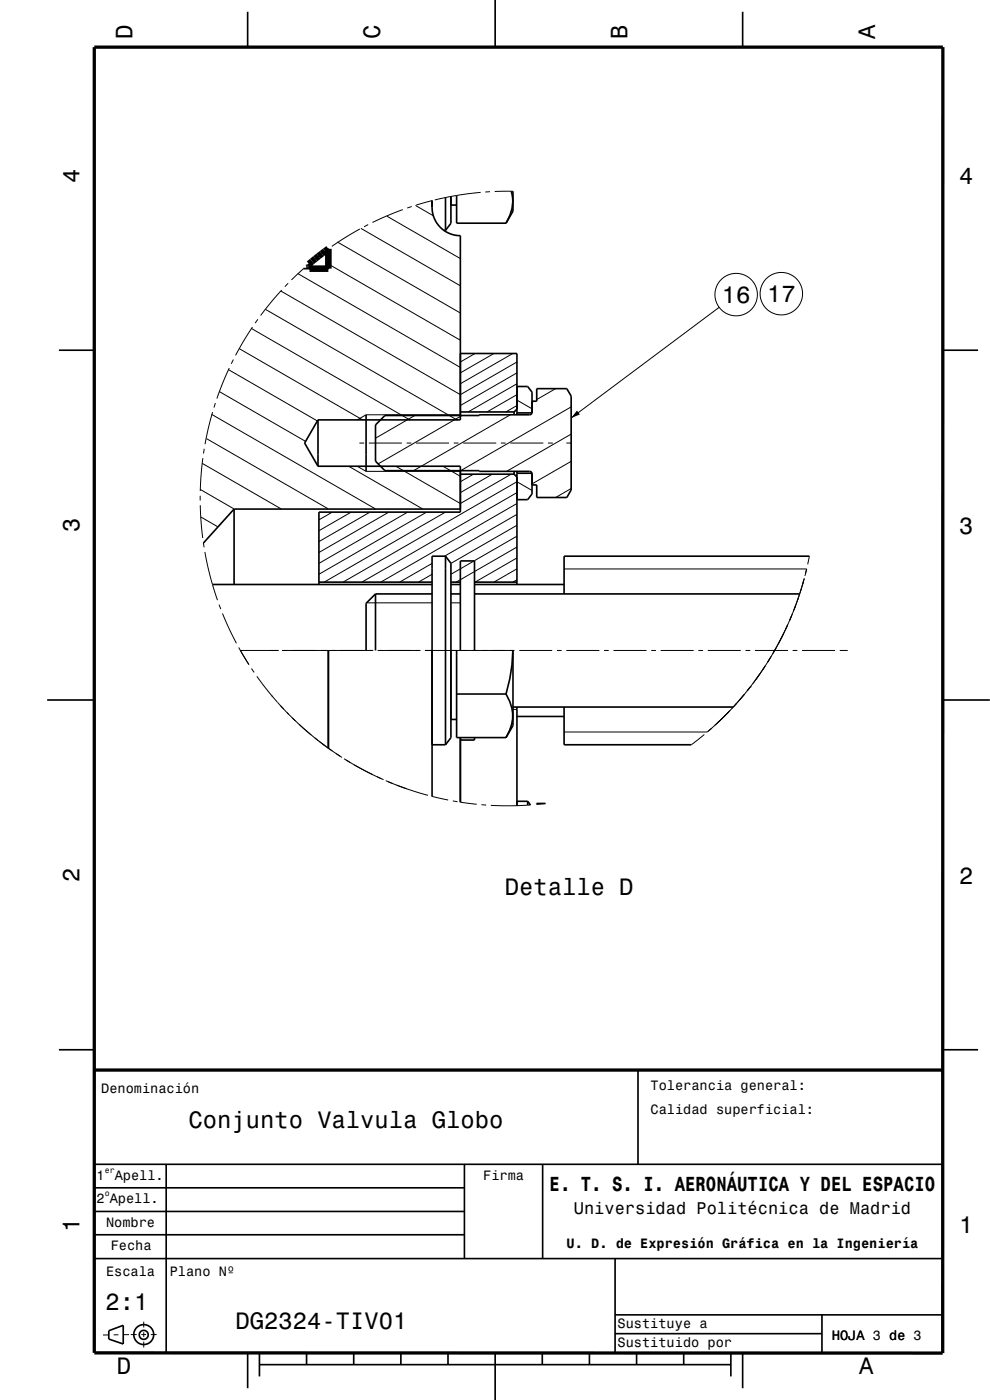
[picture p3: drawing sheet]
<svg xmlns="http://www.w3.org/2000/svg" width="210mm" height="297mm" viewBox="0 0 210 297" stroke-linecap="round" stroke-linejoin="round" font-family="sans-serif">
<g fill="none" stroke="#000" stroke-width=".21">
<path d="M63.2 58l34.4 19.9M64.6 56.8l-2.8 2.6M66.1 55.5l-.8 .7M69.6 56l28 16.1M69.7 52.7l-2.8 2.2M71.6 51.4l26 15M76.3 48.6l-5.9 3.7M76.6 48.4l21 12.2M78.1 47.6l-.9 .5M82.1 45.9l15.5 8.9M85.4 44.5l-6.4 2.7M87.3 43.8l-.9 .3"/>
<path d="M88.1 43.6l3.8 2.2M91.7 42.5l-3.4 1M101.9 40.8l-4.7 .6-5 1M103.9 40.7h-1M108.8 40.6h-3.9M48.5 78.4l18.8 10.9M48.6 78.1l-2.6 6.5M49.5 76.3l-.4 .9M50.7 74l26.3 15.1M53.3 69.7l33.7 19.4M53.6 69.4l-3.6 6M54.7 67.7l-.6 .9"/>
<path d="M56.3 65.6l40.7 23.5M59.6 61.7l38 22M59.7 61.5l-4.4 5.4M61.1 60.1l-.7 .7M100.8 75l-3.1 1.8M104.8 75l-7.1 4.1M108.8 75l-11.1 6.4M109.7 79.1l-12 6.9M109.7 76.8l-12 6.9M152.6 65.2l-31.4 23.5M42.9 98.3l16.7 9.6M43 97.2l-.5 7"/>
<path d="M43.3 95.2l-.1 1M43.8 93l25.8 14.9M44.9 87.9l34.7 20M45.1 87.4l-1.6 6.8M45.7 85.5l-.3 1M46.5 83.1l18.4 10.6M74.1 99l15.5 8.9M75.8 98.9l1.9 1.1h20M76.2 94h1.1M78.3 94h7M84.1 99l13.5 7.8M86.3 94h1"/>
<path d="M88 88.1l-8.4 4.9M88.3 94h7M94.1 99l3.5 2M96.3 94h1M97.7 88h-20l-1.9 1.1M98 88.1l-17.8 10.3M98.3 94h7M106.3 94h1M108.2 88l-20.5 11.8M108.3 94h7M109.6 84.9l3.3 1.8M109.7 81.4l-10.4 6"/>
<path d="M109.7 86l-2.4 1.4M109.7 83.7l-6.4 3.7M113.3 85.1l-.5 .3M116.3 94h1M117.9 82.4l-4 2.3M120.1 94h1.1M121.2 97.9l-8.4 4.8M121.2 92.1l-13.7 7.9M121.2 86.3l-23.5 13.5M42.5 105.2v1M42.5 107.2l.5 6.9M42.5 103.9l7.1 4"/>
<path d="M42.6 109.7l3.6 2M43.1 115.1l.2 1M43.5 117.1l1.5 6.8M70.5 108.6l-2.8 1.7M74.5 108.6l-6.8 4M78.5 108.6l-10.8 6.3M82.5 108.6l-14.8 8.6M86.5 108.6l-18.8 10.9M90.5 108.6l-22.8 13.2M91.7 119.5l-6.9 4M94.5 108.6l-25.7 14.9M100.4 100.6l-2.8 1.6"/>
<path d="M104.4 100.6l-6.8 3.9M108.4 100.6l-10.8 6.2M109.6 118.4l-8.8 5.1M109.6 116.1l-12.8 7.4M109.6 113.8l-13.9 8M109.6 111.4l-13.9 8.1M109.6 109.1l-15.3 8.9M109.6 106.8l-28.8 16.7M109.6 104.5l-32.8 19M109.6 102.2l-36.8 21.3M109.7 102.2l3.2 1.8M121.2 103.6l-3.4 2"/>
<path d="M171.7 118l-.4 1.7M45.1 124l1 3.3M46.5 128.3l.3 .9M47.2 130.1l3 6.4M50.6 137.4l.4 .6M51 138l1.8 3M51 138h7.8M57.5 138h1.6M59.8 138h11.4M70.1 138h9.1M77.8 127.9h13.9M80.1 138h9.1"/>
<path d="M90.1 138h19M91.7 121.8l-2.9 1.7M95.7 127.9h2M109.6 123l-.8 .5M109.6 120.7l-4.8 2.8M110.1 138h7M118.1 138h1M119.7 120.7h51.4M120.1 138h7M128.1 138h1M130.1 138h7M138.1 138h1"/>
<path d="M140.1 138h7M148.1 138h1M150.1 138h7M158.1 138h1M160.1 138h7M163.4 139.6l-.5 .8M163.6 139.2l-3.9 5.8M164.6 137.5l-.5 .8M166.2 134.3l-3.4 6.2M166.7 133.4l.4-.9-3.2 6.2M167.9 130.7l-.4 .9M168.1 130.3l-3 6.3"/>
<path d="M168.1 138h1M168.8 128.4l-.4 .9M169.3 126.9l-1 2.8M169.9 125.1l-2.4 6.5M170.1 138h7M170.5 123.1l-.3 1M170.6 122.8l-.7 2.5M170.6 122.6l-1.5 4.9M171.1 120.7l-.2 1M171.1 120.7l-.4 1.5M178.1 138h1.7M53.4 141.9l.5 .8"/>
<path d="M54.5 143.5l4.3 5.5M57.7 147.6l.1 .2M58.9 149l2.4 2.5M59.5 149.7l.7 .7M60.9 151.2l5.1 4.7M62 152.3l.7 .7M63.4 153.6l5.4 4.5M66.8 156.5l.8 .7M67.7 157.2l2.8 2.1M68.4 157.8l1.3 .9M69.6 158.7h.1M69.7 158.7l2.9 2"/>
<path d="M71.3 159.9l.8 .5M108.8 150.5h.9M149.4 155.8l-2.7 2.2M150.9 154.5l-.7 .7M154.6 151l-2.5 2.4M154.9 150.7l-4.9 4.6h-30.3M155.5 150l-3.8 3.9M155.5 150l-.2 .3M156.2 149.2l-.6 .8M157.8 147.4l-2.3 2.6M157.9 147.2l-2.3 2.7M159.1 145.8l-.6 .8"/>
<path d="M159.2 145.7l-.6 .8M159.2 145.7h.1M161.2 143l-4.3 5.5M161.7 142.1l.6-.8-2 2.9M73 161l6.1 3.4M73.4 161.2l.9 .5M75.1 162.2l6.3 3.2M80 164.8l.9 .4M81.8 165.6l4.5 1.7M82.3 165.8l.9 .4M84.1 166.6l6.7 2.1M91.6 168.9l3.5 .8"/>
<path d="M96.1 169.9l.9 .2M97.6 170.2l3.5 .4M102.1 170.7l1 .1M112.5 170.8l-4.4 .1h-4M115.7 170.4l-1.8 .3M23.1 283.2h-1.2M25.1 283.2h-1M27.4 283.1l-1.3 .1M27.7 283.1h1.3M30 283.1h1M30.5 280.4v1.2M30.5 282.6v1"/>
<path d="M30.5 284.6v1.3M32 283.1h1.2"/>
<circle cx="156.2" cy="62.5" r="4.5"/>
<circle cx="165.7" cy="62.3" r="4.5"/>
</g>
<path d="M65.5 56l4.2-3.2v4.2h-4z" fill="none" stroke="#000" stroke-width="1.4" stroke-linecap="butt"/>
<g fill="none" stroke="#000" stroke-width=".35">
<path d="M52.5 2.5v7.5M105 0v10M157.5 2.5v7.5M65.5 56l.2 1M69.7 52.8v4.2h-5.3M91.7 42.6v1.4a6 6 0 0 0 6 6v39.1h-30.2M94.2 48.9h.3M94.5 41.9v7M95.7 41.7v5.7l-1.2 1.5M95.7 43.5h1.2M96.9 41.5v5.8h10.4M108.4 40.6l.3 1.1a7.9 7.9 0 0 1-1.4 5.6"/>
<path d="M108.8 40.6v4.2l-1.5 2.5M12.5 74.3h7.5M97.7 75h12v13M200 74.3h7.5M67.5 98.9h30.2v9.7h-30v15.4M67.5 89.1l-2.9 4.9 2.9 4.9M67.5 89.1v9.8M77.7 88v12M97.7 87.4h11.4M109.1 87.4v.6M109.1 100v.6M109.7 100v24"/>
<path d="M109.7 86.8l-.6 .6M109.7 82h2.2l1 1.2v4.4h-3.2M112.9 87.5l-.1 .3-.4 .2-30.7 .1-2 2v7.7l2 2 30.7 .2 .2 .1 .3 .4M112.9 85.1h1v-2.7h6.3l1 1.6v19.9l-1 1.6h-6.3v-2.6h-1M49.7 108v16M49.7 108h48M49.7 108l-6.6 7.2M94.5 118h-2.8v51M94.5 118l1.2 1.5v37l-1.2 1.5M94.5 118v40M97.7 100.6h11.4M109.1 100.6l.6 .6"/>
<path d="M109.7 100.4h3.2v4.4l-1 1.2h-2.2M171.7 118h-52v8M45.1 124h46.6M67.7 123.5h24M69.7 138v20.7M79.7 126l-2 2v10M79.7 126v12M79.7 126h12M95.7 124h2M95.7 126h2M95.7 123.5h2M96.9 138v18.5h10.4"/>
<path d="M97.7 138v-19h3v19M100.7 124h19M100.7 126h68.9M100.7 123.5h9M108.8 138a32.1 32.1 0 0 1-1.5 9.2M108.8 138v15.9l-1.5 2.6M10 148.5h10M91.7 158h2.8M95.7 152.6h1.2M96.9 147.2h10.4M97.7 156.5v13.7M100.7 156.5v.5h-3"/>
<path d="M107.3 147.2a8.2 8.2 0 0 1 0 9.3M108.8 150h46.7M109.7 152h10M109.7 150v20.9M119.7 150v8h27M200 148.5h10M109.7 170h2.2M111.9 170v.8M111.9 170l.6 .8M115.7 170.4h-1.8v.3M12.5 222.7h7.5M135.3 227v20"/>
<path d="M200 222.7h7.5M19.9 247h180M19.9 257h78.7M19.9 252h78.6M35.2 247v40M98.5 247v20M115.1 247v20M19.9 267h180M19.9 261.9h78.7M130.5 267v20M130.5 278.9h69.4M174.4 278.9v8.1"/>
<path d="M23.1 282.3l3-1.1v3.9l-3-1zM52.5 287v7.5M55 289.5h100M55 287v5M65 287v2.5M75 287v2.5M85 287v2.5M95 287v2.5M105 287v10M115 287v2.5M125 287v2.5M130.5 282.9h43.9"/>
<path d="M135 287v2.5M145 287v2.5M155 287v5M157.5 287v7.5"/>
<circle cx="30.5" cy="283.2" r=".96"/>
<circle cx="30.5" cy="283.1" r="2.11"/>
</g>
<path d="M20 10h180v277h-180zM19.9 227h180" fill="none" stroke="#000" stroke-width=".7" stroke-linecap="butt"/>
<path d="M122.4 87.1l.6 .8-1.8 .8z" fill-rule="evenodd" fill="#000"/>
<g font-size="5">
<text x="28.1" y="8.2" transform="rotate(-90 28.1 8.2)">D</text>
<text x="80.6" y="8.2" transform="rotate(-90 80.6 8.2)">C</text>
<text x="133.1" y="8.2" transform="rotate(-90 133.1 8.2)">B</text>
<text x="185.6" y="8.2" transform="rotate(-90 185.6 8.2)">A</text>
<text x="16.8" y="38.7" transform="rotate(-90 16.8 38.7)">4</text>
<text x="203.5" y="39">4</text>
<text x="153.1" y="64.2">16</text>
<text x="162.7" y="64.1">17</text>
<text x="16.8" y="112.9" transform="rotate(-90 16.8 112.9)">3</text>
<text x="203.5" y="113.2">3</text>
<text x="16.8" y="187.1" transform="rotate(-90 16.8 187.1)">2</text>
<text x="107.1" y="189.8">Detalle D</text>
<text x="203.5" y="187.4">2</text>
<text x="40" y="239.3">Conjunto Valvula Globo</text>
<text x="16.8" y="261.3" transform="rotate(-90 16.8 261.3)">1</text>
<text x="203.5" y="261.6">1</text>
<text x="22.4" y="278">2:1</text>
<text x="50" y="281.9">DG2324-TIV01</text>
<text x="24.8" y="291.5">D</text>
<text x="182.3" y="291.5">A</text>
</g>
<text font-size="4.3" x="116.6" y="252.7">E. T. S. I. AERONÁUTICA Y DEL ESPACIO</text>
<text font-size="3.6" x="121.7" y="257.5">Universidad Politécnica de Madrid</text>
<g font-size="2.9">
<text x="21.5" y="231.8">Denominación</text>
<text x="138" y="231.3">Tolerancia general:</text>
<text x="138" y="236.3">Calidad superficial:</text>
<text x="20.5" y="250.3">1</text>
<text x="24.3" y="250.3">Apell.</text>
<text x="102.5" y="250.3">Firma</text>
<text x="20.5" y="255.3">2 Apell.</text>
<text x="22.5" y="260.3">Nombre</text>
<text x="23.5" y="265.3">Fecha</text>
<text x="120.2" y="264.8">U. D. de Expresión Gráfica en la Ingeniería</text>
<text x="22.5" y="270.8">Escala</text>
<text x="36" y="270.8">Plano Nº</text>
<text x="131" y="281.8">Sustituye a</text>
<text x="131" y="285.8">Sustituido por</text>
<text x="176.5" y="284.3">HOJA 3 de 3</text>
<text x="176.5" y="284.3">HOJA</text>
<text x="188.6" y="284.3">de</text>
</g>
<g font-size="1.7">
<text x="22.2" y="248.8">er</text>
<text x="22.2" y="253.8">o</text>
</g>
</svg>
